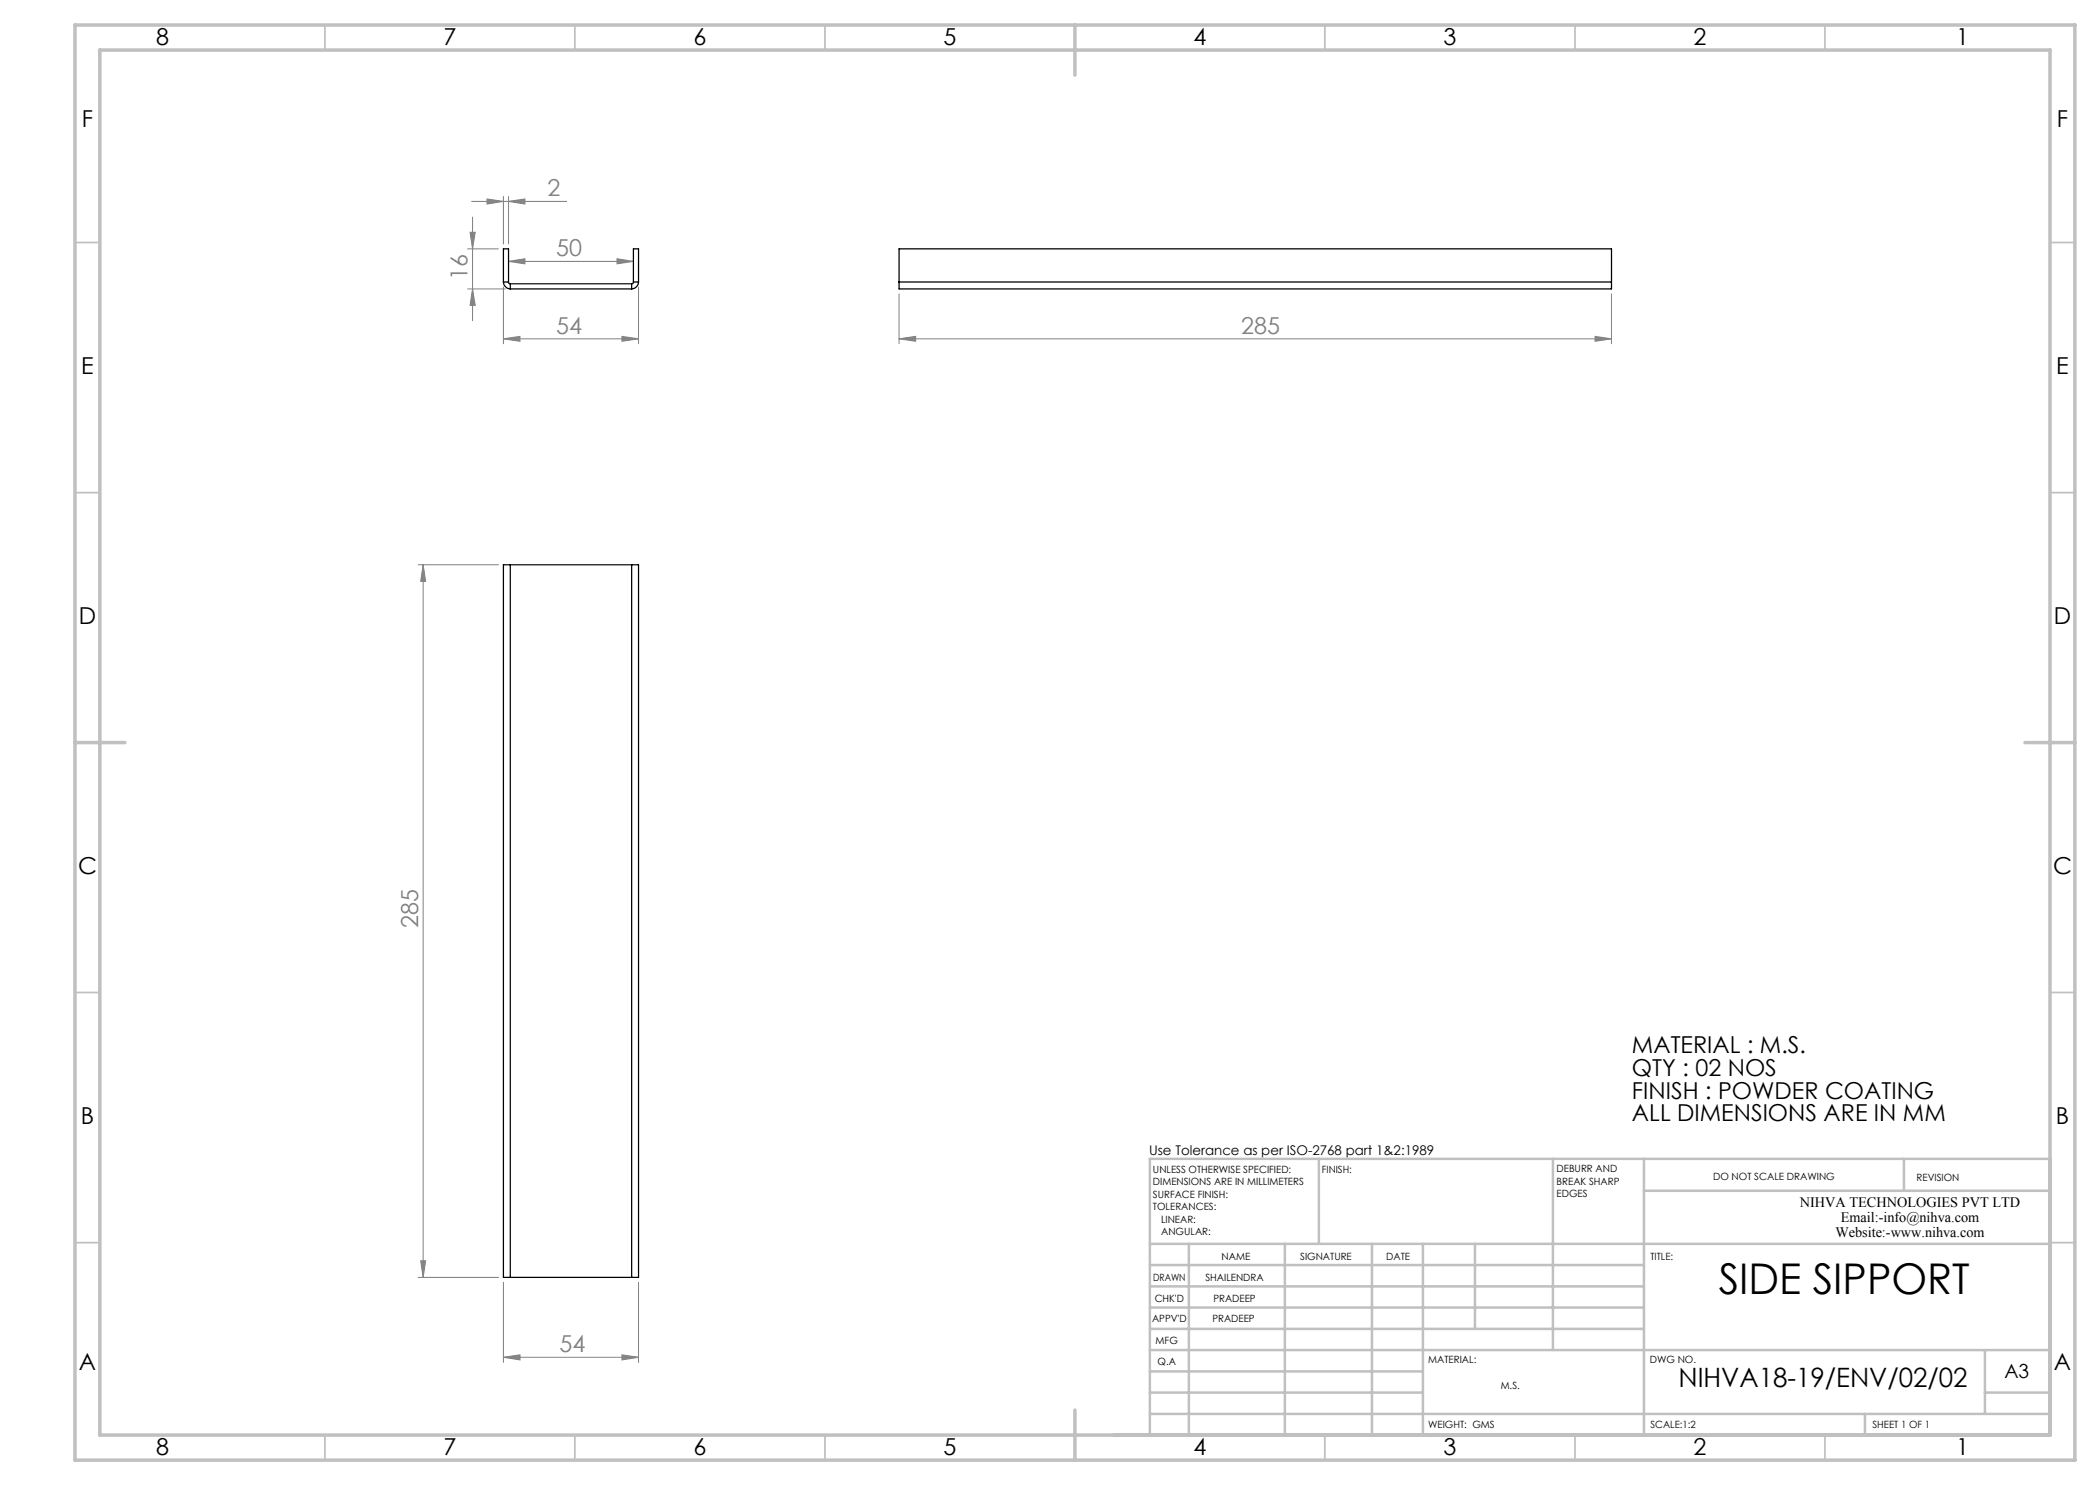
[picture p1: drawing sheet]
<svg xmlns="http://www.w3.org/2000/svg" width="420mm" height="297mm" viewBox="0 0 420 297" stroke-linecap="round" stroke-linejoin="round" font-family="sans-serif">
<g fill="none" stroke="#808080" stroke-width=".2">
<path d="M97.4 39.8l3.3 .5-3.3 .5zM100.7 39.3v9.5M101.7 39.3v9.5M93.5 49.8h6.2M93.5 57.8h7.6M94 46.5h1l-.5 3.3zM94.3 40.3h19M94.5 57.8l.5 3.3h-1zM94.5 43.4v20.7M100.7 57.4v11.4M101.7 40.3l3.3-.5v1zM101.7 52.3l3.3-.6v1.1z"/>
<path d="M101.7 52.3h25M123.4 51.7l3.3 .6-3.3 .5zM127.7 57.4v11.4M179.8 58.8v10M322.3 58.8v10M100.7 67.8l3.3-.5v1zM100.7 67.8h27M124.4 67.3l3.3 .5-3.3 .5zM179.8 67.8l3.3-.5v1zM179.8 67.8h142.5M319 67.3l3.3 .5-3.3 .5zM83.6 113h16.1"/>
<path d="M84.6 113l.5 3.3h-1zM84.6 113v142.5M83.6 255.5h16.1M84.1 252.2h1l-.5 3.3zM100.7 256.5v16M127.7 256.5v16M100.7 271.5l3.3-.5v1zM100.7 271.5h27M124.4 271l3.3 .5-3.3 .5z"/>
</g>
<g fill="none" stroke="#c0c0c0" stroke-width=".35">
<path d="M65 5v5M115 5v5M165 5v5M265 5v5M315 5v5M365 5v5M15 48.5h5M410 48.5h5M15 98.5h5M410 98.5h5M15 198.5h5M410 198.5h5"/>
<path d="M15 248.5h5M410 248.5h5M65 287v5M115 287v5M165 287v5M265 287v5M315 287v5M365 287v5"/>
</g>
<g fill="none" stroke="#c0c0c0" stroke-width=".5">
<path d="M263.8 231.8v17M310.6 231.8v38.2M328.8 231.8v55.2M328.8 238.2h81.2M380.8 231.8v6.4M410 231.8h-180v55.2M230 248.8h180M230 257.3h98.8M230 253h98.8M237.8 248.8v38.2M257 248.8v38.2M274.4 248.8v38.2"/>
<path d="M284.6 248.8v38.2M295 248.8v17M230 265.8h98.8M230 261.5h98.8M230 278.5h54.6M230 274.3h54.6M230 270h180M397 278.5h13M397 270v12.8M230 282.8h180M373 282.8v4.2"/>
</g>
<path d="M15 5h400v287h-400zM20 10h390v277h-390zM215 5v10M15 148.5h10M405 148.5h10M215 282v10" fill="none" stroke="#c0c0c0" stroke-width=".7"/>
<g fill="#808080">
<path d="M100.7 67.8l3.3-.5v1zM124.4 67.3l3.3 .5-3.3 .5zM97.4 39.8l3.3 .5-3.3 .5zM101.7 40.3l3.3-.5v1zM101.7 52.3l3.3-.6v1.1zM123.4 51.7l3.3 .6-3.3 .5zM179.8 67.8l3.3-.5v1zM319 67.3l3.3 .5-3.3 .5zM100.7 271.5l3.3-.5v1zM124.4 271l3.3 .5-3.3 .5z"/>
<path d="M94 46.5h1l-.5 3.3zM94.5 57.8l.5 3.3h-1zM84.6 113l.5 3.3h-1zM84.1 252.2h1l-.5 3.3z"/>
</g>
<g fill="none" stroke="#000" stroke-width=".25">
<path d="M100.7 56.4a1.45 1.45 0 0 0 1.4 1.4M100.7 56.4h1M100.7 56.4v-6.6h1v6.6M101.7 56.4l.1 .3 .3 .1M102.1 56.8v1M102.1 57.8h24.2M102.1 56.8h24.2M126.3 56.8v1M126.7 56.4l-.2 .3-.2 .1M126.7 56.4h1M126.7 56.4v-6.6h1v6.6M127.7 56.4a1.45 1.45 0 0 1-1.4 1.4"/>
<path d="M179.8 56.4v1.4h142.5v-1.4M179.8 56.4h142.5M179.8 56.4v-6.6h142.5v6.6M102.1 113h-1.4v142.5h1.4M102.1 113v142.5M102.1 113h24.2M126.3 113h1.4v142.5h-1.4M126.3 113v142.5M102.1 255.5h24.2"/>
</g>
<text font-size="8.5" x="343.7" y="258.8">SIDE SIPPORT</text>
<text font-size="5.3" x="335.7" y="277.4">NIHVA18-19/ENV/02/02</text>
<g font-size="4.7">
<text x="31.2" y="9">8</text>
<text x="88.7" y="9">7</text>
<text x="138.7" y="9">6</text>
<text x="188.7" y="9">5</text>
<text x="238.7" y="9">4</text>
<text x="288.7" y="9">3</text>
<text x="338.7" y="9">2</text>
<text x="391.2" y="9">1</text>
<text x="16.4" y="25.5">F</text>
<text x="411.4" y="25.5">F</text>
<text x="16.2" y="74.8">E</text>
<text x="411.2" y="74.8">E</text>
<text x="15.8" y="124.7">D</text>
<text x="410.8" y="124.7">D</text>
<text x="15.6" y="174.7">C</text>
<text x="410.6" y="174.8">C</text>
<text x="326.4" y="210.7">MATERIAL : M.S.</text>
<text x="326.4" y="215.2">QTY : 02 NOS</text>
<text x="326.4" y="219.8">FINISH : POWDER COATING</text>
<text x="16.2" y="224.8">B</text>
<text x="326.4" y="224.3">ALL DIMENSIONS ARE IN MM</text>
<text x="411.2" y="224.8">B</text>
<text x="15.8" y="274">A</text>
<text x="410.8" y="274">A</text>
<text x="31.2" y="291">8</text>
<text x="88.7" y="291">7</text>
<text x="138.7" y="291">6</text>
<text x="188.7" y="291">5</text>
<text x="238.7" y="291">4</text>
<text x="288.7" y="291">3</text>
<text x="338.7" y="291">2</text>
<text x="391.2" y="291">1</text>
</g>
<g font-size="4.7" fill="#808080">
<text x="109.5" y="39.3">2</text>
<text x="111.3" y="51.2">50</text>
<text x="93.5" y="56" transform="rotate(-90 93.5 56)">16</text>
<text x="111.3" y="66.7">54</text>
<text x="248.3" y="66.7">285</text>
<text x="83.6" y="185.6" transform="rotate(-90 83.6 185.6)">285</text>
<text x="111.9" y="270.4">54</text>
</g>
<text font-size="3.9" x="400.9" y="275.5">A3</text>
<g font-size="2.9">
<text x="360" y="241.3">NIHVA TECHNOLOGIES PVT LTD</text>
<text x="368.2" y="244.3">Email:-info@nihva.com</text>
<text x="367.1" y="247.3">Website:-www.nihva.com</text>
</g>
<text font-size="2.7" x="229.8" y="231.1">Use Tolerance as per ISO-2768 part 1&amp;2:1989</text>
<g font-size="2">
<text x="230.6" y="234.6">UNLESS OTHERWISE SPECIFIED:</text>
<text x="230.6" y="237.1">DIMENSIONS ARE IN MILLIMETERS</text>
<text x="230.6" y="239.6">SURFACE FINISH:</text>
<text x="264.4" y="234.6">FINISH:</text>
<text x="311.3" y="234.5">DEBURR AND</text>
<text x="311.3" y="237">BREAK SHARP</text>
<text x="311.3" y="239.5">EDGES</text>
<text x="342.6" y="236">DO NOT SCALE DRAWING</text>
<text x="383.3" y="236.2">REVISION</text>
<text x="230.6" y="242.1">TOLERANCES:</text>
<text x="232.2" y="244.6">LINEAR:</text>
<text x="232.2" y="247.1">ANGULAR:</text>
<text x="244.3" y="252">NAME</text>
<text x="260" y="251.9">SIGNATURE</text>
<text x="277.2" y="251.9">DATE</text>
<text x="330.1" y="251.9">TITLE:</text>
<text x="230.6" y="256.1">DRAWN</text>
<text x="241.1" y="256.1">SHAILENDRA</text>
<text x="230.9" y="260.3">CHK'D</text>
<text x="242.7" y="260.3">PRADEEP</text>
<text x="230.4" y="264.4">APPV'D</text>
<text x="231.1" y="268.8">MFG</text>
<text x="242.5" y="264.4">PRADEEP</text>
<text x="231.5" y="273">Q.A</text>
<text x="285.6" y="272.5">MATERIAL:</text>
<text x="330" y="272.5">DWG NO.</text>
<text x="300.1" y="277.9">M.S.</text>
<text x="285.6" y="285.5">WEIGHT: GMS</text>
<text x="330.1" y="285.6">SCALE:1:2</text>
<text x="374.5" y="285.6">SHEET 1 OF 1</text>
</g>
</svg>
